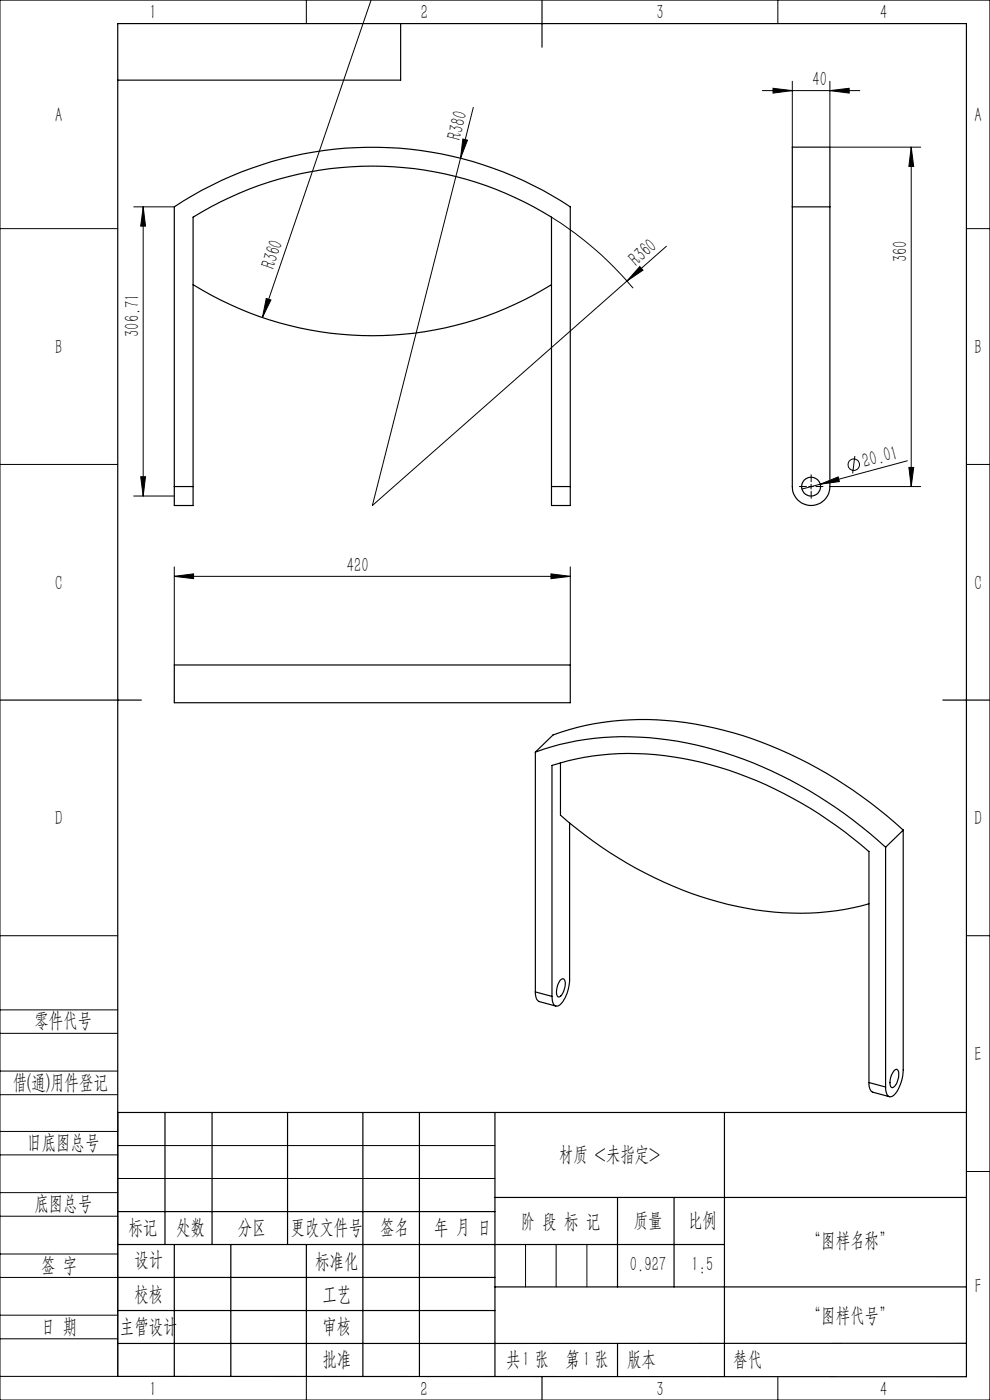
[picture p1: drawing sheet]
<svg xmlns="http://www.w3.org/2000/svg" width="210mm" height="297mm" viewBox="0 0 210 297" stroke-linecap="round" stroke-linejoin="round" font-family="sans-serif">
<g fill="none" stroke="#000" stroke-width=".21">
<path d="M78.7 0l-23 67.3M0 0h210v297h-210zM65 0v5M161.7 19.2h20.7M164 18.7l4.1 .5-4.1 .6zM165 0v5M168.1 17.2v14M176 19.2l4.1-.5v1.1zM176 17.2v14h19.3M97.7 33.6l-18.7 73.6 62.4-55M98.2 29.5l1 .2-1.5 3.9zM100.4 22.8l-2.7 10.8"/>
<path d="M193.3 31.2v72M193.3 31.2l.5 4.1h-1zM0 48.5h25M28.4 43.9h8.6M30.4 43.9l.5 4.1h-1.1zM30.4 43.9v61.3M117 46.1a74 74 0 0 1 17.3 15M135.7 56.5l.7 .8-3.4 2.3zM205 48.5h5M56.5 63.3l1 .3-1.8 3.7zM0 98.5h25M181.3 96.7l-.4 3.7"/>
<path d="M192.5 97.8l-18.5 4.9M192.8 99.2h1l-.5 4zM205 98.5h5M28.4 105.2h8.6M29.8 101.1h1.1l-.5 4.1zM171.6 103.2h.9M172 102.7v1M174 102.7l3.8-1.5 .2 1zM174 102.7l-3.9 1M176 103.2h19.3M37 122.3l4.1-.6v1.1zM37 120.3v20.8"/>
<path d="M37 122.3h84M116.9 121.7l4.1 .6-4.1 .5zM121 120.3v20.8M0 198.5h25M205 198.5h5M0 214.2h25M0 219.2h25M0 232.2h25M0 227.2h25M25 236v56h-25M0 245h25M0 240h25"/>
<path d="M0 258h25M0 253h25M25 243h80M25 250h80M205 248.5h5M0 271h25M0 266h25M0 279h25M111.5 264v9M118 264v9M124.5 264v9M0 284h25"/>
<path d="M65 292.1v4.9M153.7 292h.1M165 292v5"/>
<circle cx="181.1" cy="98.6" r="1.22"/>
</g>
<path d="M171.1 103.2h-1.5M172.1 102.2v-1.5M172.1 104.2v1.5M173.1 103.2h1.5" fill="none" stroke="#000" stroke-width=".21" stroke-dasharray="30.5 1.3 1.3 1.3"/>
<g fill="none" stroke="#000" stroke-width=".25">
<path d="M85 5v12h-60M115 0v10M168.1 43.9v-12.7h7.9v12.7M168.1 43.9v59.3a4 4 0 0 0 3.9 4 4 4 0 0 0 4-4v-59.3M168.1 43.9h7.9M41 60.4a72.1 72.1 0 0 0 76 0M37 103.2v-59.3a76.1 76.1 0 0 1 84 0v59.3M37 103.2v4h4v-4M37 103.2h4M41 103.2v-57.1a72.1 72.1 0 0 1 76 0v57.1M117 103.2v4h4v-4M117 103.2h4"/>
<path d="M0 148.5h30M37 141.1h84v8h-84zM113.6 159.6a59.9 59.9 0 0 1 34.1-1.6 90.2 90.2 0 0 1 40.2 21.7M113.6 159.6l3.7-3.7a60.3 60.3 0 0 1 36.1-1 91.3 91.3 0 0 1 38.2 21.2M113.6 159.6v50.8M200 148.5h10M118.9 161.9v11a83.6 83.6 0 0 0 41.4 20.1 56.3 56.3 0 0 0 24-1.3M120.8 174.6v33.1a7.5 7.5 0 0 1-2.3 5.7 1.01 1.01 0 0 1-1.3-1.2l-.1-.8M187.9 179.7v50.9M191.6 176.1v50.9a7.4 7.4 0 0 1-2.4 5.6 .98 .98 0 0 1-1.3-1.1v-.9M191.6 176.1l-3.7 3.6M113.6 210.4a1.89 1.89 0 0 0 .8 2.1l3.5 .9"/>
<path d="M113.6 210.4l3.5 1M117.1 211.4v-49a60.2 60.2 0 0 1 37.5 1 88.1 88.1 0 0 1 29.7 17.3v49M118.8 208a.61 .61 0 0 1 .8-.3 .61 .61 0 0 1 .3 .8 3.7 3.7 0 0 1-1.3 3h-.1a1.55 1.55 0 0 1-.4-1.9zM25 236h180M35 236v28M45 236v28M61 236v28M77 236v56M89 236v56M105 236v56M153.7 236v56M184.3 229.7a1.89 1.89 0 0 0 .8 2l3.6 1"/>
<path d="M184.3 229.7l3.6 .9M189.6 227.2a.55 .55 0 0 1 .7-.3 .55 .55 0 0 1 .3 .7 3.3 3.3 0 0 1-1.3 3.1 1.31 1.31 0 0 1-.5-1.7l.4-1zM25 257h80M105 254h100M131 254v19M143 254v19M25 264h128.7M25 271h80M25 278h80M37 264v28M49 264v28M65 264.1v28"/>
<path d="M105 273h100M25 292l180 .1v-287.1h-180v287M115 292v5M131 285v7M205 285h-180"/>
<circle cx="172" cy="103.2" r="2"/>
</g>
<g fill="#000">
<path d="M98.2 29.5l1 .2-1.5 3.9zM135.7 56.5l.7 .8-3.4 2.3zM56.5 63.3l1 .3-1.8 3.7zM174 102.7l3.8-1.5 .2 1z"/>
<path d="M176 19.2l4.1-.5v1.1zM164 18.7l4.1 .5-4.1 .6zM116.9 121.7l4.1 .6-4.1 .5zM37 122.3l4.1-.6v1.1z"/>
<path d="M193.3 31.2l.5 4.1h-1zM192.8 99.2h1l-.5 4z"/>
<path d="M30.4 43.9l.5 4.1h-1.1zM29.8 101.1h1.1l-.5 4.1z"/>
</g>
<g font-size="4.4">
<text x="31.7" y="4.1">1</text>
<text x="89.2" y="4.1">2</text>
<text x="139.2" y="4.1">3</text>
<text x="186.7" y="4.1">4</text>
<text x="172.4" y="18.3">40</text>
<text x="11.7" y="25.9">A</text>
<text x="97.7" y="30" transform="rotate(-76 97.7 30)">R380</text>
<text x="206.7" y="25.9">A</text>
<text x="58.2" y="57.3" transform="rotate(-71 58.2 57.3)">R360</text>
<text x="135" y="56.7" transform="rotate(-41 135 56.7)">R360</text>
<text x="192.4" y="55.6" transform="rotate(-90 192.4 55.6)">360</text>
<text x="29.5" y="71.5" transform="rotate(-90 29.5 71.5)">306.71</text>
<text x="11.7" y="75.1">B</text>
<text x="206.7" y="75.1">B</text>
<text x="183.4" y="99.3" transform="rotate(-15 183.4 99.3)">20.01</text>
<text x="11.7" y="125.1">C</text>
<text x="73.6" y="121.4">420</text>
<text x="206.7" y="125.1">C</text>
<text x="11.7" y="175.1">D</text>
<text x="206.7" y="175.1">D</text>
<text x="7.3" y="217.9">零件代号</text>
<text x="206.7" y="225.1">E</text>
<text x="2.7" y="231">借(通)用件登记</text>
<text x="5.8" y="243.7">旧底图总号</text>
<text x="118.6" y="246.2">材质 &lt;未指定&gt;</text>
<text x="7.3" y="256.8">底图总号</text>
<text x="27.2" y="261.9">标记</text>
<text x="37.3" y="261.9">处数</text>
<text x="50.5" y="261.9">分区</text>
<text x="61.7" y="261.9">更改文件号</text>
<text x="80.6" y="261.9">签名</text>
<text x="92.1" y="261.9">年 月 日</text>
<text x="110.5" y="260.4">阶 段 标 记</text>
<text x="134.4" y="260.4">质量</text>
<text x="145.9" y="260.4">比例</text>
<text x="8.7" y="269.8">签 字</text>
<text x="28.5" y="268.7">设计</text>
<text x="66.9" y="269">标准化</text>
<text x="133.6" y="269.7">0.927</text>
<text x="146.7" y="269.7">1:5</text>
<text x="171.2" y="264.6">“图样名称”</text>
<text x="28.5" y="275.9">校核</text>
<text x="68.4" y="275.9">工艺</text>
<text x="206.8" y="274.4">F</text>
<text x="171.2" y="280.6">“图样代号”</text>
<text x="8.7" y="282.9">日 期</text>
<text x="25.4" y="282.9">主管设计</text>
<text x="68.4" y="282.8">审核</text>
<text x="68.4" y="289.9">批准</text>
<text x="107.3" y="289.9">共 张</text>
<text x="110.8" y="289.9">1</text>
<text x="120" y="289.9">第 张</text>
<text x="123.7" y="289.9">1</text>
<text x="133" y="289.9">版本</text>
<text x="155.5" y="289.9">替代</text>
<text x="31.7" y="296.1">1</text>
<text x="89.2" y="296.1">2</text>
<text x="139.2" y="296.1">3</text>
<text x="186.7" y="296.1">4</text>
</g>
</svg>
